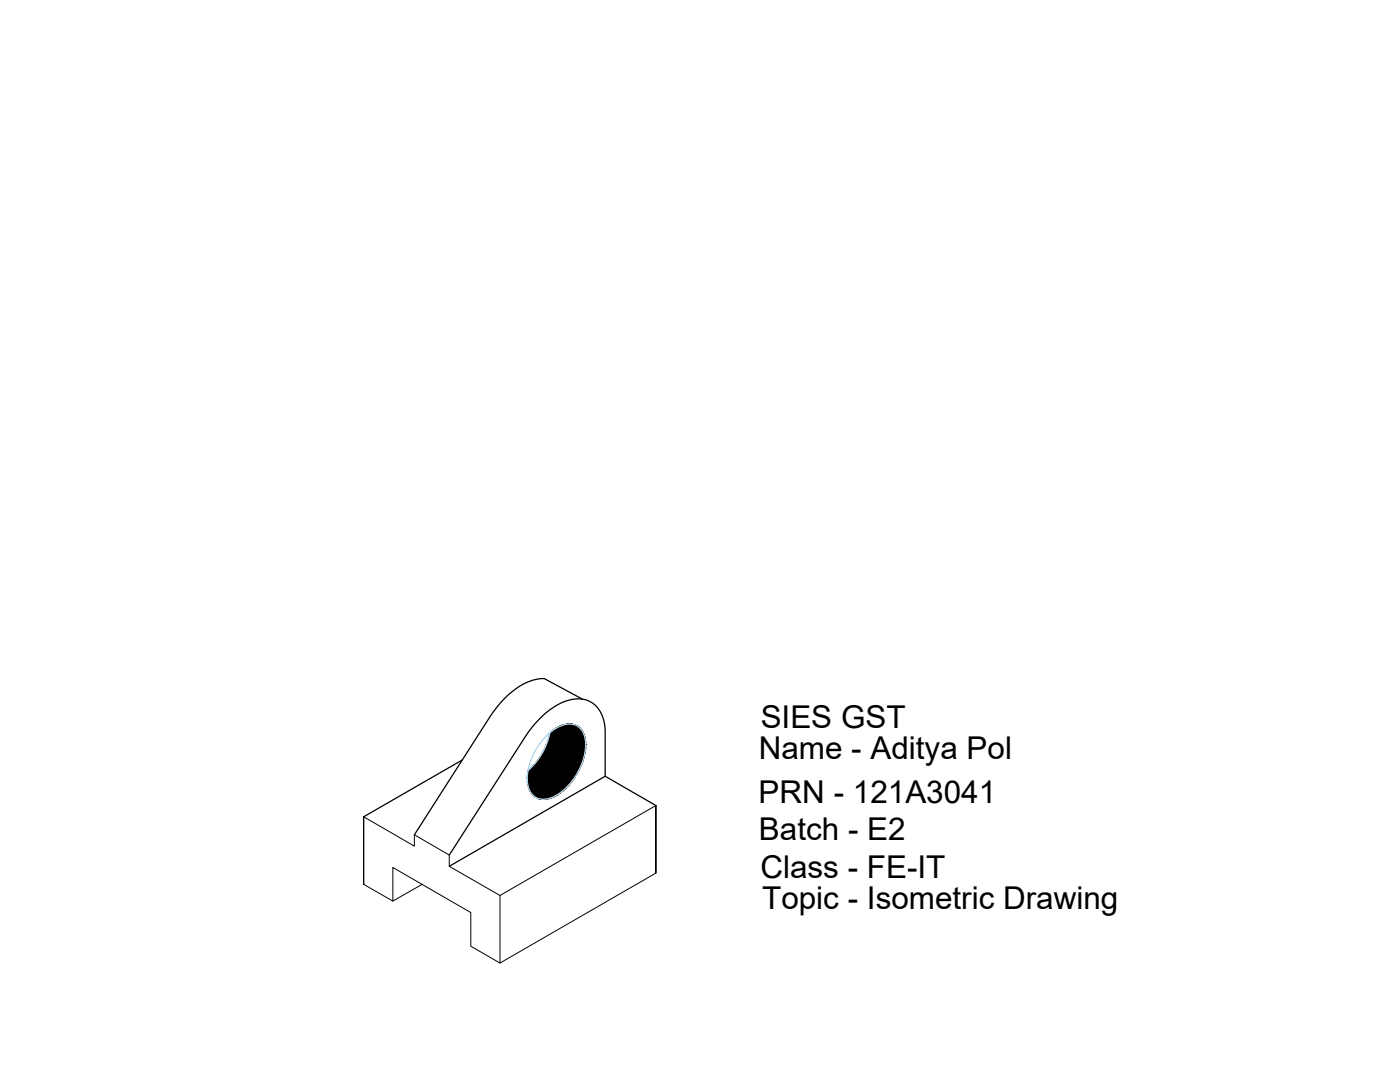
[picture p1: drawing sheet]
<svg xmlns="http://www.w3.org/2000/svg" width="279mm" height="216mm" viewBox="0 0 279 216" stroke-linecap="round" stroke-linejoin="round" font-family="sans-serif">
<!-- layer: PDF_0 -->
<g fill="#000" stroke="#000" stroke-width=".2">
<path d="M107.9 159.4h1.3zM113.3 144.5h.9zM116.8 148.7l.1-.1z"/>
<path d="M107.9 159.4l1 .1zM108 159.5h.9z"/>
<path d="M107.4 159.4h2.2zM107.4 159.4h1.8z"/>
<path d="M107.3 159.3h2.5zM107.3 159.3l2.3 .1z"/>
<path d="M106.9 159.1l2.9 .2 .4-.2zM106.9 159.1l2.9 .2h-2.5z"/>
<path d="M106.8 159.1h3.6zM106.8 159.1h3.4z"/>
<path d="M106.5 158.8l3.9 .3 .5-.3zM106.5 158.8l3.9 .3h-3.6z"/>
<path d="M106.4 158.7h4.7zM106.4 158.7l4.5 .1z"/>
<path d="M106.1 158.4l5 .3 .4-.3zM106.1 158.4l5 .3h-4.7z"/>
<path d="M106 158.3l5.5 .1 .2-.1zM106 158.3l5.5 .1h-5.4z"/>
<path d="M105.8 157.9l5.9 .4 .5-.4zM105.8 157.9l5.9 .4h-5.7z"/>
<path d="M105.7 157.8l6.5 .1 .2-.1zM105.7 157.8l6.5 .1h-6.4z"/>
<path d="M105.6 157.4l6.8 .4 .4-.4zM105.6 157.4l6.8 .4h-6.7z"/>
<path d="M105.5 157.2l7.3 .2 .2-.2zM105.5 157.2l7.3 .2h-7.2z"/>
<path d="M105.4 156.8l7.6 .4 .4-.4zM105.4 156.8l7.6 .4h-7.5z"/>
<path d="M105.3 156.6l8.1 .2 .2-.2zM105.3 156.6l8.1 .2h-8z"/>
<path d="M105.3 156.1l8.3 .5 .4-.5zM105.3 156.1l8.3 .5h-8.3z"/>
<path d="M113.3 144.5h1zM113 144.5h1.3z"/>
<path d="M105.3 155.9l8.7 .2 .2-.2zM105.3 155.9l8.7 .2h-8.7z"/>
<path d="M113 144.5l1.7 .1zM112.6 144.6l.4-.1 1.7 .1z"/>
<path d="M105.2 155.4l9 .5 .4-.5zM105.2 155.4l9 .5h-8.9z"/>
<path d="M112.6 144.6l2.2 .1zM112.4 144.7h2.4z"/>
<path d="M105.2 155.2l9.4 .2 .1-.2zM105.2 155.2l9.4 .2h-9.4z"/>
<path d="M112.4 144.7l2.8 .1-.4-.1zM111.9 144.8l.5-.1 2.8 .1z"/>
<path d="M105.3 154.6l9.4 .6 .4-.6zM105.3 154.6l9.4 .6h-9.5z"/>
<path d="M111.9 144.8l3.4 .1zM111.7 144.9h3.6z"/>
<path d="M105.3 154.4l9.8 .2 .1-.2zM105.3 154.4l9.8 .2h-9.8z"/>
<path d="M111.7 144.9l3.9 .3-.3-.3zM111.3 145.2l.4-.3 3.9 .3z"/>
<path d="M105.4 153.7l9.8 .7 .3-.7zM105.4 153.7l9.8 .7h-9.9z"/>
<path d="M111.3 145.2h4.4zM111.1 145.2h4.6z"/>
<path d="M105.6 153.6l9.9 .1 .1-.1zM105.6 153.6l9.9 .1h-10.1z"/>
<path d="M111.1 145.2l4.9 .4-.3-.4zM110.6 145.6l.5-.4 4.9 .4z"/>
<path d="M106 153.2l9.6 .4 .2-.4zM105.6 153.6l.4-.4 9.6 .4z"/>
<path d="M110.6 145.6l5.5 .1-.1-.1zM110.4 145.7l.2-.1 5.5 .1z"/>
<path d="M106.4 152.7l9.4 .5 .2-.5zM106.4 152.7l9.4 .5h-9.8z"/>
<path d="M106.6 152.5l9.4 .2 .1-.2zM106.4 152.7l.2-.2 9.4 .2z"/>
<path d="M110.4 145.7l5.9 .3-.2-.3zM110 146l.4-.3 5.9 .3z"/>
<path d="M107.1 152l9 .5 .2-.5zM107.1 152l9 .5h-9.5z"/>
<path d="M110 146l6.4 .2-.1-.2zM109.7 146.2l.3-.2 6.4 .2z"/>
<path d="M107.2 151.9h9.1zM107.2 151.9h9.1z"/>
<path d="M107.2 151.9l9.1 .1v-.1zM107.2 151.9l9.1 .1h-9.2z"/>
<path d="M109.7 146.2l6.9 .4-.2-.4zM109.7 146.2l6.9 .4h-6.9z"/>
<path d="M107.7 151.1l8.6 .8 .3-.8zM107.7 151.1l8.6 .8h-9.1z"/>
<path d="M109.7 146.6l7 .4-.1-.4zM109.7 146.6l7 .4h-7.1z"/>
<path d="M107.8 151h8.8zM107.8 151l8.8 .1z"/>
<path d="M109.6 147l7.2 .2-.1-.2zM109.6 147l7.2 .2h-7.3z"/>
<path d="M108.2 150.3l8.4 .7 .1-.7zM108.2 150.3l8.4 .7h-8.8z"/>
<path d="M109.5 147.2l7.4 .7-.1-.7zM109.5 147.2l7.4 .7h-7.6z"/>
<path d="M109 148.7l7 .5 .8-.5zM109 148.7l7 .5h-7.2z"/>
<path d="M108.3 150.2l8.4 .1 .1-.1zM108.3 150.2l8.4 .1h-8.5z"/>
<path d="M108.6 149.5l8.2 .7 .1-.7zM108.6 149.5l8.2 .7h-8.5z"/>
<path d="M109.3 147.9h7.6zM109.3 147.9h7.6z"/>
<path d="M109.3 147.9l7.6 .7v-.7zM109.3 147.9l7.6 .7h-7.9z"/>
<path d="M108.8 149.2l8.1 .2v-.2zM108.8 149.2l8.1 .2h-8.2z"/>
<path d="M108.7 149.4l8.2 .1v-.1zM108.7 149.4l8.2 .1h-8.3z"/>
<path d="M109 148.6h7.9zM109 148.6l7.8 .1z"/>
<path d="M116.8 148.7l.1 .5v-.5zM116 149.2l.8-.5 .1 .5z"/>
</g>
<path d="M72.6 176.5v-13.5v13.5l5.8 3.3M72.6 163l10.1 5.8v-2.2l7 4v2.3l10.1 5.8M84.2 176.5l-5.8 3.3v-6.7l15.6 9v6.7l5.8 3.4M130.9 160.7l-31.1 18v13.5l31.1-18v-13.5v13.5" fill="none" stroke="#000" stroke-width=".2"/>
<path d="M109.1 146.8a6.4 6.4 0 0 1 5.4-2.2 3.6 3.6 0 0 1 2.4 3.5 12.7 12.7 0 0 1-6.3 10.8 3.4 3.4 0 0 1-3.7 .2 3.4 3.4 0 0 1-1.7-3.3 12.6 12.6 0 0 1 3.9-9zM109.7 146.2a13.5 13.5 0 0 1-4.3 7.5" fill="none" stroke="#acddf7" stroke-width=".25"/>
<path d="M116.2 139.5l-7.6-4.1a11.5 11.5 0 0 0-8 4.1l-2.8 3.5-15.1 23.6M92.3 151.6l-19.7 11.4M120.8 154.9l10.1 5.8M89.7 170.6l15.1-23.5a17.3 17.3 0 0 1 8.3-7.3 5.4 5.4 0 0 1 7.6 4.6l.1 2v8.5l-31.1 18" fill="none" stroke="#000" stroke-width=".25"/>
<g font-size="6.3">
<text x="151.8" y="145.2">SIES GST</text>
<text x="151.4" y="151.4">Name - Aditya Pol</text>
<text x="151.4" y="160.2">PRN - 121A3041</text>
<text x="151.5" y="167.7">Batch - E2</text>
<text x="151.8" y="175.3">Class - FE-IT</text>
<text x="152.1" y="181.5">Topic - Isometric Drawing</text>
</g>
</svg>
